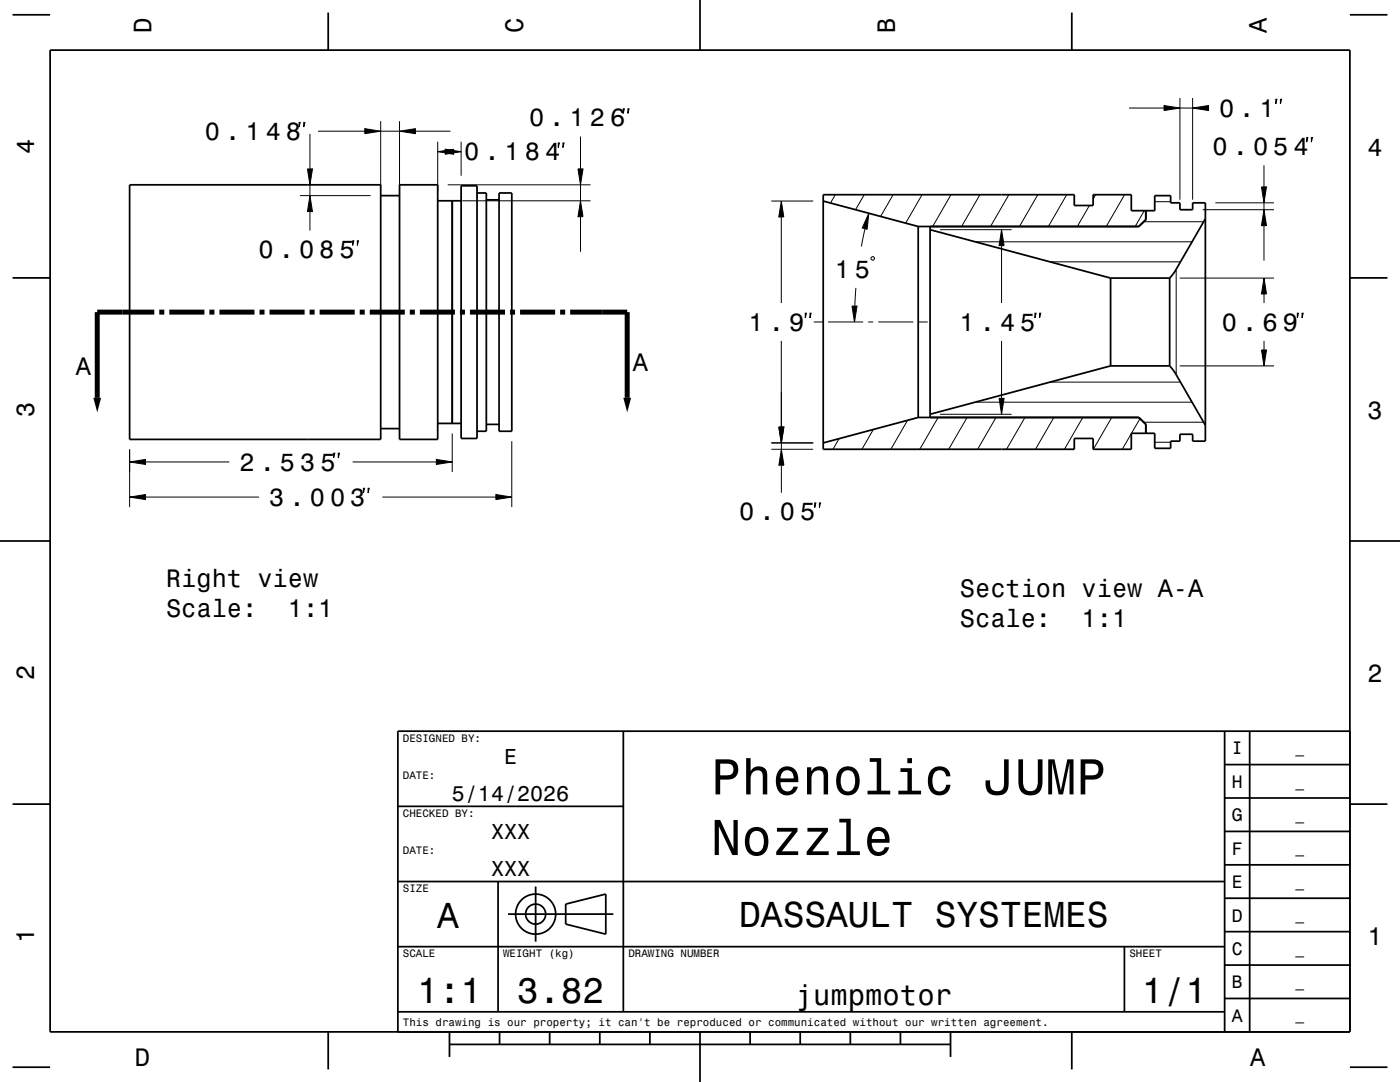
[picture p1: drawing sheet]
<svg xmlns="http://www.w3.org/2000/svg" width="279mm" height="216mm" viewBox="0 0 279 216" stroke-linecap="round" stroke-linejoin="round" font-family="sans-serif">
<g fill="none" stroke="#000" stroke-width=".2">
<path d="M235.5 19.6v20.2M238 19.6v20.2M254.6 19.8h.2l-.2 .9zM255.5 19.8h.3l-.3 .9zM59.7 24.4h.2l-.2 1zM59.9 39h14.1M60.6 24.4h.3l-.3 1zM61.4 33.7h1l-.5 3.2zM61.9 39l.5 3.2h-1zM61.9 26.7v7M61.9 36.9v2.1M63.5 26.2h9.3"/>
<path d="M72.8 25.7l3.2 .5-3.2 .5zM76 24.2v12.8M76 26.2h3.7M79.7 26.2l3.2-.5v1zM79.7 24.2v12.8M82.9 26.2h7M87.4 30.3l3.1-.5v1zM87.4 28.3v9.8M88.9 29.8l3.1 .5-3.1 .5zM89.4 36.9h28.5M92 28.3v6.8M111.4 28.5h.2l-.2 1z"/>
<path d="M112.3 28.5h.3l-.3 1zM115.3 33.7h1.1l-.5 3.2zM115.9 27.2v6.5M115.9 36.9v3.2M124.4 21.7h.2l-.2 .9zM125.3 21.7h.2l-.2 .9zM166.7 38.8l-1 1.7M172.5 38.8l-1.8 3M178.2 38.8l-2.5 4.4M184 38.8l-3.3 5.7M189.8 38.8l-3.7 6.4M195.6 38.8l-3.7 6.4"/>
<path d="M201.3 38.8l-3.6 6.4M207.1 38.8l-3.6 6.4M212.9 38.8l-3.7 6.4M218.7 38.8l-.5 .9M224.4 38.8l-3.6 6.4M225.3 21.6h7M232.3 21.1l3.2 .5-3.2 .5zM235.5 21.6h2.5M238 21.6l3.2-.5v1zM241.2 21.6h.1M251.8 37.3h1l-.5 3.2zM252.3 33v4.3"/>
<path d="M260.8 27.4h.2l-.2 1zM261.7 27.4h.2l-.2 1zM61.9 42.2v3.8M70.4 48h.2l-.2 1zM71.3 48h.2l-.2 1zM92.3 40.1h25.6M115.9 40.1l.5 3.1h-1.1zM115.9 43.2v7M153.9 40.1h8.4M155.9 40.1l.5 3.2h-1zM155.9 43.3v17.2M170.8 57.4l-.2 3.7"/>
<path d="M172.6 45.6l-.7 3.6M173.4 42.6l-.3 3.2-1-.3zM173.8 51.4l.3-.2h.2l.2 .2v.3l-.2 .2h-.2l-.3-.2zM187.6 45.8h14.3M194.6 48.2h43.3M199.9 45.8l.5 3.2h-1zM199.9 49v11.5M209.6 52.2h26M217.4 41l-2.4 4.2M228.3 44.2h11.9M228.4 42l-1.9 3.2M230.4 40.2h3.2"/>
<path d="M234.7 53.7v21.1M235.4 55.5h18.9M240 41.8h14.3M242.6 40.5h11.7M252.3 41.8l.5 3.2h-1zM252.3 40.5v1.3M252.3 45v7M252.3 55.5l.5 3.2h-1zM252.3 58.7v1.8M155.9 68v17.2M160.7 62.5h.2l-.2 .9zM161.6 62.5h.3l-.3 .9z"/>
<path d="M162.4 64.2h1.9M165.3 64.2h7M170 61.1h1l-.5 3.1zM173.3 64.2h1M175.3 64.2h7M183.3 64.2h1.8M199.4 79.5h1l-.5 3.2zM199.9 68v11.5M206.5 62.5h.3l-.3 .9zM207.5 62.5h.2l-.2 .9zM209.6 76.2h26M235.4 73h18.9"/>
<path d="M251.8 69.8h1l-.5 3.2zM252.3 68v1.8M258.9 62.5h.2l-.2 .9zM259.8 62.5h.3l-.3 .9zM25.9 92.2l3.1-.5v1zM25.9 99.2l3.1-.5v1zM25.9 89.7v11.5M29 92.2h16.8M29 99.2h22.7M66.6 90.4h.2l-.2 1zM67.5 90.4h.3l-.3 1zM70.4 92.2h16.7"/>
<path d="M72.5 97.4h.3l-.3 1zM73.5 97.4h.2l-.2 1zM76.3 99.2h22.7M87.1 91.7l3.2 .5-3.2 .5zM90.3 86.5v7.7M99 98.7l3.1 .5-3.1 .5zM102.1 88.1v13.1M153.9 88.4h8.4M153.9 89.6h8.4M155.4 85.2h1l-.5 3.2zM155.9 89.6l.5 3.2h-1zM155.9 88.4v1.2"/>
<path d="M155.9 92.8v5.5M167.5 87.5l-1.3 2.1M174.3 85.7l-2.3 3.9M181.1 83.9l-3.3 5.7M187.2 83.3l-3.6 6.3M187.6 82.7h14.3M193 83.3l-3.7 6.3M194.6 80.2h43.3M198.8 83.3l-3.7 6.3M204.5 83.3l-3.6 6.3M210.3 83.3l-3.6 6.3M216.1 83.3l-3.7 6.3"/>
<path d="M221.9 83.3l-3.7 6.3M225.8 86.5l-1.8 3.1M227.5 83.5l-1.7 3M228.3 84.3h11.9M230.4 88.2h3.2M162.6 100.4h.2l-.2 .9zM163.5 100.4h.3l-.3 .9z"/>
</g>
<g fill="none" stroke="#000" stroke-width=".35">
<path d="M2.5 2.9h7.5M10 10h259.4v195.9h-259.4zM65.5 2.5v7.5M139.7 0v10M213.9 2.5v7.5M269.4 2.9h7.5M25.9 36.9h50.1v50.8h-50.1zM76 39h3.7M79.7 36.9h7.7v50.8h-7.7zM92 37.1h3.2v50.4h-3.2zM95.2 38.5h1.9v47.6h-1.9M97.1 39.9h2.5"/>
<path d="M99.6 38.5h2.5v47.6h-2.5zM164.3 38.8h50.1v2.2h3.8v-2.2h7.6v3.2h4.6v-3h3.2v1.5h1.9v1.3h2.5v-1.3h2.6v47.5h-2.6v-1.3h-2.5v1.3h-1.9v1.5h-3.2v-3h-4.6v3.1h-7.6v-2.1h-3.8v2.1h-50.1zM2.5 55.4h7.5M87.4 40.1h4.6M90.3 40.1v44.4M164.3 40.1l19 5.1M183.3 45.2v38.1M185.6 45.2v38.1M185.6 45.8l36 9.7M221.6 55.5v17.5M221.6 55.5h11.8M228.7 42v1.8l-1.4 1.4h-44"/>
<path d="M233.4 55.5v17.5M240.6 43.6l-6 10.3-1.2 1.6M269.4 55.4h7.5M221.6 73l-36 9.7M221.6 73h11.8M233.4 73l1.3 1.8 5.9 10.1M76 85.5h3.7M87.4 84.5h4.6M97.1 84.7h2.5M183.3 83.3h44l1.4 1.4v1.8M183.3 83.3l-19 5.1M0 107.9h10"/>
<path d="M269.4 107.9h10M124.4 145.9v56M244.4 159.2h25M244.4 152.6h25M244.4 145.9v60M249.4 145.9v60M269.4 145.9h-190v60M2.5 160.5h7.5M79.4 175.9h165M79.4 160.9h45M99.4 175.9v26M106.9 176.9v11"/>
<path d="M244.4 179.2h25M244.4 172.6h25M244.4 165.9h25M269.4 160.5h7.5M79.4 188.9h165M101.4 182.4h21M112.9 180.4l8-2v8l-8-2zM224.4 188.9v13M244.4 199.2h25M244.4 192.6h25M244.4 185.9h25M2.5 213h7.5"/>
<path d="M65.5 205.9v7.5M79.4 201.9h165M89.7 208.4h100M89.7 205.9v5M99.7 205.9v2.5M109.7 205.9v2.5M119.7 205.9v2.5M129.7 205.9v2.5M139.7 205.9v10M149.7 205.9v2.5M159.7 205.9v2.5M169.7 205.9v2.5"/>
<path d="M179.7 205.9v2.5M189.7 205.9v5M213.9 205.9v7.5M269.4 213h7.5"/>
<circle cx="106.9" cy="182.4" r="2"/>
<circle cx="106.9" cy="182.4" r="4"/>
</g>
<g fill="none" stroke="#000" stroke-width="1" stroke-linecap="butt">
<path d="M30.8 62.3h-11.4v17.1M31.8 62.3h1M33.8 62.3h7M41.8 62.3h1M43.8 62.3h7M51.8 62.3h1M53.8 62.3h7M61.8 62.3h1M63.8 62.3h7M71.8 62.3h1M73.8 62.3h7M81.8 62.3h1"/>
<path d="M83.8 62.3h7M91.8 62.3h1M93.8 62.3h7M101.8 62.3h1M103.8 62.3h7M111.8 62.3h1M113.8 62.3h11.4v17.1"/>
</g>
<g fill="#000">
<path d="M61.4 33.7h1l-.5 3.2z" fill-rule="evenodd"/>
<path d="M72.8 25.7l3.2 .5-3.2 .5z" fill-rule="evenodd"/>
<path d="M79.7 26.2l3.2-.5v1z" fill-rule="evenodd"/>
<path d="M88.9 29.8l3.1 .5-3.1 .5z" fill-rule="evenodd"/>
<path d="M87.4 30.3l3.1-.5v1z" fill-rule="evenodd"/>
<path d="M115.3 33.7h1.1l-.5 3.2z" fill-rule="evenodd"/>
<path d="M232.3 21.1l3.2 .5-3.2 .5z" fill-rule="evenodd"/>
<path d="M238 21.6l3.2-.5v1z" fill-rule="evenodd"/>
<path d="M251.8 37.3h1l-.5 3.2z" fill-rule="evenodd"/>
<path d="M61.9 39l.5 3.2h-1z" fill-rule="evenodd"/>
<path d="M115.9 40.1l.5 3.1h-1.1z" fill-rule="evenodd"/>
<path d="M155.9 40.1l.5 3.2h-1z" fill-rule="evenodd"/>
<path d="M173.4 42.6l-.3 3.2-1-.3z" fill-rule="evenodd"/>
<path d="M199.9 45.8l.5 3.2h-1z" fill-rule="evenodd"/>
<path d="M252.3 41.8l.5 3.2h-1z" fill-rule="evenodd"/>
<path d="M252.3 55.5l.5 3.2h-1z" fill-rule="evenodd"/>
<path d="M18.6 79.4h1.6l-.8 2.9z" fill-rule="evenodd"/>
<path d="M124.4 79.4h1.5l-.7 2.9z" fill-rule="evenodd"/>
<path d="M170 61.1h1l-.5 3.1z" fill-rule="evenodd"/>
<path d="M199.4 79.5h1l-.5 3.2z" fill-rule="evenodd"/>
<path d="M251.8 69.8h1l-.5 3.2z" fill-rule="evenodd"/>
<path d="M25.9 92.2l3.1-.5v1z" fill-rule="evenodd"/>
<path d="M25.9 99.2l3.1-.5v1z" fill-rule="evenodd"/>
<path d="M87.1 91.7l3.2 .5-3.2 .5z" fill-rule="evenodd"/>
<path d="M99 98.7l3.1 .5-3.1 .5z" fill-rule="evenodd"/>
<path d="M155.4 85.2h1l-.5 3.2z" fill-rule="evenodd"/>
<path d="M155.4 85.2h1l-.5 3.2z" fill-rule="evenodd"/>
<path d="M155.9 89.6l.5 3.2h-1z" fill-rule="evenodd"/>
</g>
<g font-size="10.1">
<text x="141.9" y="158.5">Phenolic JUMP</text>
<text x="141.9" y="170.6">Nozzle</text>
</g>
<g font-size="7.2">
<text x="87.2" y="185.2">A</text>
<text x="147.5" y="185">DASSAULT SYSTEMES</text>
<text x="83.2" y="200.2">1:1</text>
<text x="103.2" y="200.2">3.82</text>
<text x="227.9" y="200.2">1/1</text>
</g>
<text font-size="5.8" x="158.8" y="200.5">jumpmotor</text>
<g font-size="5">
<text x="30.2" y="6.5" transform="rotate(-90 30.2 6.5)">D</text>
<text x="104.4" y="6.5" transform="rotate(-90 104.4 6.5)">C</text>
<text x="178.6" y="6.5" transform="rotate(-90 178.6 6.5)">B</text>
<text x="252.8" y="6.5" transform="rotate(-90 252.8 6.5)">A</text>
<text x="243.3" y="23.3">0 . 1</text>
<text x="40.9" y="27.9">0 . 1 4 8</text>
<text x="105.6" y="25.2">0 . 1 2 6</text>
<text x="6.8" y="30.7" transform="rotate(-90 6.8 30.7)">4</text>
<text x="92.6" y="32">0 . 1 8 4</text>
<text x="242" y="30.9">0 . 0 5 4</text>
<text x="272.9" y="31">4</text>
<text x="51.6" y="51.5">0 . 0 8 5</text>
<text x="166.6" y="55.4">1 5</text>
<text x="149.4" y="66">1 . 9</text>
<text x="191.5" y="66">1 . 4 5</text>
<text x="243.9" y="66">0 . 6 9</text>
<text x="15.1" y="74.9">A</text>
<text x="126.3" y="74">A</text>
<text x="6.8" y="83.2" transform="rotate(-90 6.8 83.2)">3</text>
<text x="272.9" y="83.5">3</text>
<text x="47.8" y="93.9">2 . 5 3 5</text>
<text x="53.7" y="100.9">3 . 0 0 3</text>
<text x="147.5" y="103.9">0 . 0 5</text>
<text x="33.2" y="117.1">Right view</text>
<text x="191.6" y="119.1">Section view A-A</text>
<text x="33.2" y="123.2">Scale:</text>
<text x="57.4" y="123.2">1:1</text>
<text x="191.6" y="125.2">Scale:</text>
<text x="215.9" y="125.2">1:1</text>
<text x="6.8" y="135.7" transform="rotate(-90 6.8 135.7)">2</text>
<text x="272.9" y="136">2</text>
<text x="6.8" y="188.2" transform="rotate(-90 6.8 188.2)">1</text>
<text x="272.9" y="188.5">1</text>
<text x="26.9" y="212.7">D</text>
<text x="249.5" y="212.7">A</text>
</g>
<g font-size="4.3">
<text x="100.6" y="152.4">E</text>
<text x="90.2" y="159.9">5/14/2026</text>
<text x="98" y="167.4">XXX</text>
<text x="98" y="174.9">XXX</text>
</g>
<g font-size="3.6">
<text x="245.8" y="150.5">I</text>
<text x="245.8" y="157.2">H</text>
<text x="245.8" y="163.9">G</text>
<text x="245.8" y="170.5">F</text>
<text x="245.8" y="177.2">E</text>
<text x="245.8" y="183.9">D</text>
<text x="245.8" y="190.5">C</text>
<text x="245.8" y="197.2">B</text>
<text x="245.8" y="203.9">A</text>
</g>
<g font-size="2.9">
<text x="258.5" y="150.3">_</text>
<text x="258.5" y="156.9">_</text>
<text x="258.5" y="163.6">_</text>
<text x="258.5" y="170.3">_</text>
<text x="258.5" y="176.9">_</text>
<text x="258.5" y="183.6">_</text>
<text x="258.5" y="190.3">_</text>
<text x="258.5" y="196.9">_</text>
<text x="258.5" y="203.6">_</text>
</g>
<g font-size="2.2">
<text x="80.4" y="148">DESIGNED BY:</text>
<text x="80.4" y="155.5">DATE:</text>
<text x="80.4" y="163">CHECKED BY:</text>
<text x="80.4" y="170.5">DATE:</text>
<text x="80.4" y="178">SIZE</text>
<text x="80.4" y="191">SCALE</text>
<text x="100.4" y="191">WEIGHT (kg)</text>
<text x="125.4" y="191">DRAWING NUMBER</text>
<text x="225.4" y="191">SHEET</text>
<text x="80.4" y="204.7">This drawing is our property; it can't be reproduced or communicated without our written agreement.</text>
</g>
</svg>
